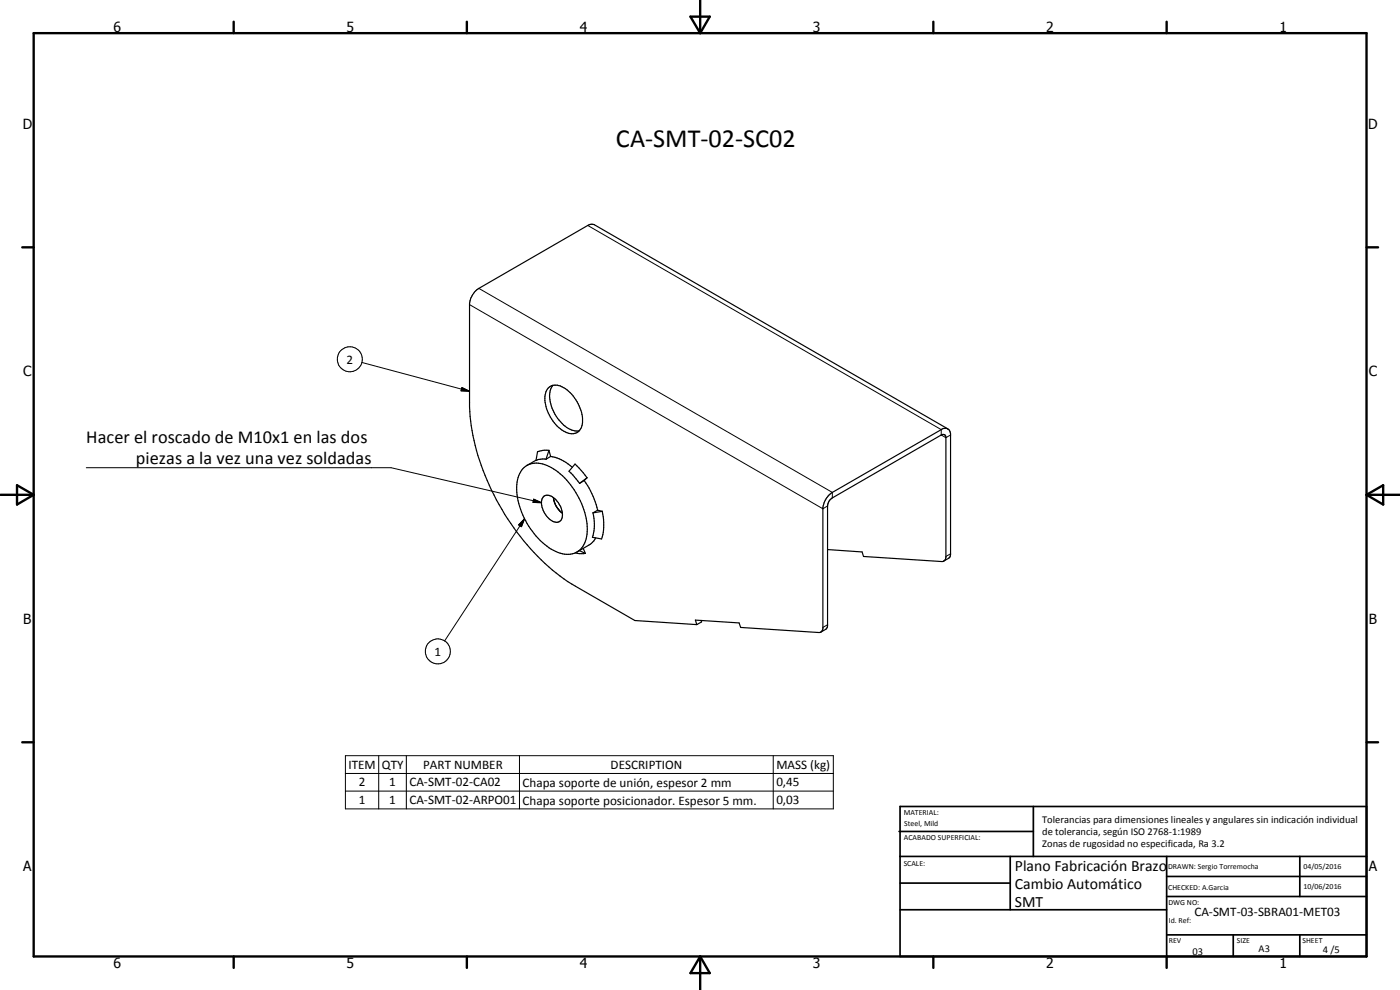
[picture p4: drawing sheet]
<svg xmlns="http://www.w3.org/2000/svg" width="420mm" height="297mm" viewBox="0 0 420 297" stroke-linecap="round" stroke-linejoin="round" font-family="sans-serif">
<g fill="none" stroke="#000" stroke-width=".35">
<path d="M165.9 115.6a3.8 3.8 0 0 0-2.4 4.5 11.8 11.8 0 0 0 7.1 9.9l1.4 .1 .8-.1 1-.7M165.9 115.6a7.5 7.5 0 0 1 6.9 4.3 9.5 9.5 0 0 1 1.5 8.7l-.5 .7M165.9 115.6a6.9 6.9 0 0 0-.2 6.9 9.8 9.8 0 0 0 7.3 6.8l.8-.1M160.9 138.1l-2.8 1.6M164.7 135.1l-.8 2.7M164.7 135.1l.6 1.8M164.7 135.1h-1.7l-1.7 .5-.4 2.6 .8-.4h2.2M165.3 136.9a12.7 12.7 0 0 1 6.5 3.3M165.3 136.9l-1.4 .9M284.5 128.7l-106.3-61.3h-1.2l-.6 .2-32.7 18.9a6.4 6.4 0 0 0-2.8 4.5v31.2a70.6 70.6 0 0 0 15.3 38.8 58.7 58.7 0 0 0 16.5 14.9l17.8 10.3 18.6 1.2M156.9 140.6a6.4 6.4 0 0 1 7.9-.6 22.9 22.9 0 0 1 11.4 20.3 6.1 6.1 0 0 1-9.4 5.2 22.6 22.6 0 0 1-11.6-20.8l.7-2.6zM163.2 148.9a2.99 2.99 0 0 1 4 1.5 5.1 5.1 0 0 1 1.1 5.8 2.73 2.73 0 0 1-3.9-.9 5.4 5.4 0 0 1-1.4-6.2z"/>
<path d="M166.1 149.3a6.8 6.8 0 0 0 2.7 4.7M175.3 144.2a25 25 0 0 1 4.1 8.9M175.3 144.2l-1.4 .8M176.2 143.3l-2.3 1.7M176.2 143.3l-.9 .9M176.2 143.3l-3.6-4.1-1.8 2.2 3.1 3.6M179.4 153.1l1.4 .3M179.4 153.1l-1.4 .8M180.8 153.4l-2.8 .5M180.8 153.4a15.6 15.6 0 0 1-.3 8.3l-2.7-.5a13.2 13.2 0 0 0 .2-7.3M172.6 165.9l1.3 .2 1.8-.1M173.9 165.2l1.8 .8"/>
<path d="M175 164.5l.7 1.5M178.8 161.4l-.6 .9-1.1 1-4 2.4M248.4 164.9l10.3 .7 .5 1.4 23.4 1.5a1.22 1.22 0 0 0 1.3-1.2v-36.2a.86 .86 0 0 0-1.4-.6l-32.7 18.9a3 3 0 0 0-1.4 2.4v35.9l-.5 1-1.6 1M283.2 168.3l1.6-.9 .5-.9v-36.4a1.68 1.68 0 0 0-1-1.5 1.68 1.68 0 0 0-1.8 .3l-32.7 18.8a6.6 6.6 0 0 0-2.8 4.5v36.4l-.6 1.1-.7 .1-23.4-1.5-.5-1.4-13.1-.8 .4 1.3M210.4 186.1l.2 .5-1.5 .8"/>
</g>
<g fill="none" stroke="#000" stroke-width=".3">
<path d="M176.4 67.6l106.1 61.3v1.6l1.4 .8 1.4-.8M140.9 91.4l106.1 61.3 1.4-.9M143.7 86.5l106.1 61.2v1.7M108.6 108.8l32.3 8.6M138.6 116.3l2.3 1.1-2.5-.1zM25.9 140.3h91.5l45.1 10.5M157.4 155.7l-.9 2.3-.9-.5zM157.4 155.7l-24 36.6M160.2 149.8l2.3 1-2.5-.1zM285.3 166.2l-1.4 .8M248.4 187.5l-1.4 .8M103.7 226.7h146.4v16h-146.4z"/>
<path d="M103.7 232.1h146.4M103.7 237.4h146.4M113.7 226.7v16M122 226.7v16M155.9 226.7v16M232.1 226.7v16"/>
<circle cx="105" cy="107.8" r="3.7"/>
<circle cx="131.4" cy="195.4" r="3.8"/>
</g>
<g fill="none" stroke="#000" stroke-width=".71">
<path d="M10.1 9.9h400v277.1h-400zM70.1 6.5v3.4M140.1 6.5v3.4M207.2 5h5.8l-2.9 4.9zM210.1 0v9.9M280.1 6.5v3.4M350.1 6.5v3.4M6.7 74.2h3.4M410.1 74.2h3.5M.1 148.5h10M5.1 145.6l5 2.9-5 2.9zM410.1 148.5h10"/>
<path d="M410.1 148.5l5-2.9v5.8zM6.7 222.7h3.4M410.1 222.7h3.5M70.1 287v3.4M140.1 287v3.4M210.1 287v10M210.1 287l2.9 5h-5.8zM280.1 287v3.4M350.1 287v3.4"/>
</g>
<g fill="none" stroke="#000" stroke-width=".51">
<path d="M269.8 249.5h40.3M270.1 242h140v45h-140zM270.1 257h140M303.2 257v16M310.1 242v15M350.1 257v30M390.1 257v12M270.1 265h33.1M270.1 273h80M350.1 269h60M350.1 263h60M350.1 280.5h60"/>
<path d="M370.1 280.5v6.5M390.1 280.5v6.5"/>
</g>
<path d="M138.6 116.3l2.3 1.1-2.5-.1zM157.4 155.7l-.9 2.3-.9-.5zM160.2 149.8l2.3 1-2.5-.1z" fill="#000"/>
<text font-size="7.9" x="184.9" y="44.2">CA-SMT-02-SC02</text>
<g font-size="5.5">
<text x="25.9" y="132.8">Hacer el roscado de M10x1 en las dos</text>
<text x="40.8" y="139.1">piezas a la vez una vez soldadas</text>
</g>
<g font-size="4.7">
<text x="304.6" y="261.2">Plano Fabricación Brazo</text>
<text x="304.6" y="266.6">Cambio Automático</text>
<text x="304.6" y="272">SMT</text>
</g>
<g font-size="4.2">
<text x="34" y="9.6">6</text>
<text x="104" y="9.6">5</text>
<text x="174" y="9.6">4</text>
<text x="244" y="9.6">3</text>
<text x="314" y="9.6">2</text>
<text x="384" y="9.6">1</text>
<text x="6.8" y="38.7">D</text>
<text x="410.6" y="38.7">D</text>
<text x="7" y="112.9">C</text>
<text x="410.8" y="112.9">C</text>
<text x="7" y="187.1">B</text>
<text x="410.8" y="187.1">B</text>
<text x="7" y="261.4">A</text>
<text x="410.8" y="261.4">A</text>
<text x="34" y="290.4">6</text>
<text x="104" y="290.4">5</text>
<text x="174" y="290.4">4</text>
<text x="244" y="290.4">3</text>
<text x="314" y="290.4">2</text>
<text x="384" y="290.4">1</text>
</g>
<g font-size="3.9">
<text x="104" y="109.1">2</text>
<text x="130.4" y="196.7">1</text>
<text x="104.6" y="230.7">ITEM</text>
<text x="114.6" y="230.7">QTY</text>
<text x="127" y="230.7">PART NUMBER</text>
<text x="183.2" y="230.7">DESCRIPTION</text>
<text x="233" y="230.8">MASS (kg)</text>
<text x="107.7" y="236">2</text>
<text x="116.8" y="236">1</text>
<text x="122.9" y="236">CA-SMT-02-CA02</text>
<text x="156.8" y="236.1">Chapa soporte de unión, espesor 2 mm</text>
<text x="233" y="236">0,45</text>
<text x="107.7" y="241.3">1</text>
<text x="116.8" y="241.3">1</text>
<text x="122.9" y="241.3">CA-SMT-02-ARPO01</text>
<text x="156.8" y="241.4">Chapa soporte posicionador. Espesor 5 mm.</text>
<text x="233" y="241.3">0,03</text>
<text x="358.5" y="275">CA-SMT-03-SBRA01-MET03</text>
</g>
<g font-size="3.1">
<text x="312.7" y="246.8">Tolerancias para dimensiones lineales y angulares sin indicación individual</text>
<text x="312.7" y="250.4">de tolerancia, según ISO 2768-1:1989</text>
<text x="312.7" y="254">Zonas de rugosidad no especificada, Ra 3.2</text>
<text x="357.9" y="286.4">03</text>
<text x="377.7" y="285.6">A3</text>
<text x="397" y="285.9">4 /5</text>
</g>
<g font-size="2.4">
<text x="271.2" y="244.4">MATERIAL:</text>
<text x="271.3" y="252">ACABADO SUPERFICIAL:</text>
<text x="271.4" y="247.9">Steel, Mild</text>
<text x="271.2" y="259.7">SCALE:</text>
<text x="350.6" y="260.8">DRAWN: Sergio Torremocha</text>
<text x="391.2" y="260.6">04/05/2016</text>
<text x="350.6" y="267">CHECKED: A.Garcia</text>
<text x="391.2" y="266.7">10/06/2016</text>
<text x="350.6" y="271.4">DWG NO:</text>
<text x="350.8" y="276.9">Id. Ref:</text>
<text x="350.8" y="282.8">REV</text>
<text x="371.2" y="282.9">SIZE</text>
<text x="390.9" y="282.9">SHEET</text>
</g>
</svg>
